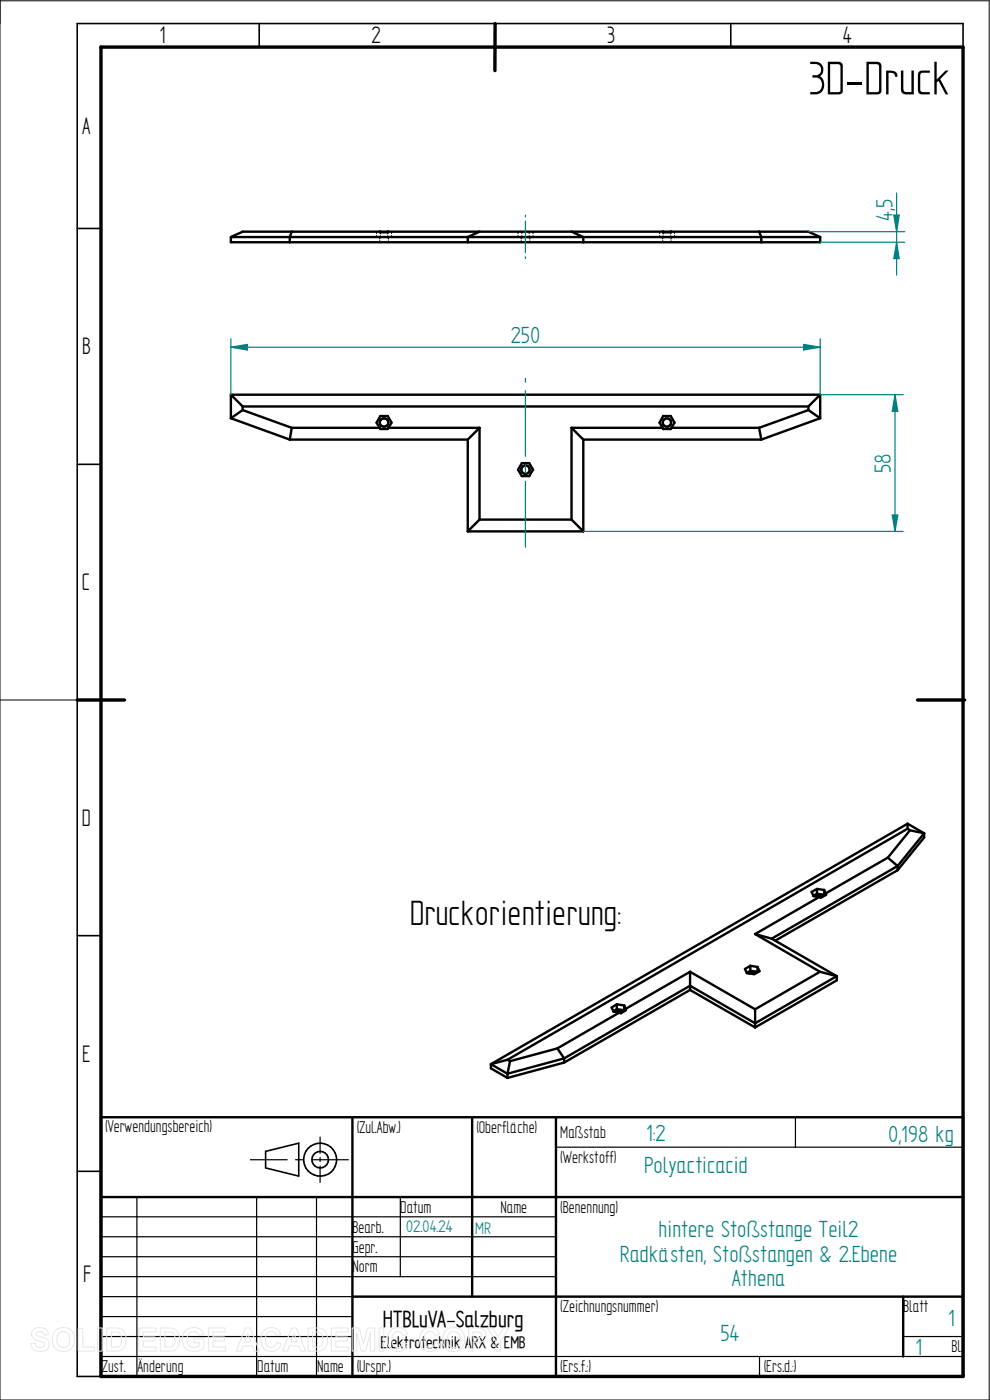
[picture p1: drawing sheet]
<svg xmlns="http://www.w3.org/2000/svg" width="210mm" height="297mm" viewBox="0 0 210 297" stroke-linecap="round" stroke-linejoin="round" font-family="sans-serif">
<path d="M0 0v297h209.8v-296.8h-209.8M0 148.5h16.4" fill="none" stroke="#000" stroke-width=".21"/>
<g fill="none" stroke="#000" stroke-width=".34">
<path d="M55 5v5M105 5v5M155 5v5M204.3 10v-5h-187.9v287h5M16.4 48.5h5M16.4 98.5h5M16.4 148.5h5M16.4 198.5h5M16.4 248.5h5M56.3 244.3l7.1-1.8v7l-7.1-1.7z"/>
<circle cx="67.9" cy="246" r="3.5"/>
<circle cx="67.9" cy="246" r="1.76"/>
</g>
<path d="M21.4 10h182.9v282h-182.9zM105 5v10M16.4 148.5h10M194.6 148.5h10" fill="none" stroke="#000" stroke-width=".72"/>
<g fill="none" stroke="#000" stroke-width=".51">
<path d="M49 50.3v1.1h125v-1.1M49 50.3l2.5-1.2h120l2.5 1.2M49 50.3h125M61.9 49.1l-.4 1.2v1.1M80.5 49.1l.2 .2M80.7 49.1v.2M80.7 49.3h1.6M82.3 49.1v.2M82.4 49.1l-.1 .2M101.7 49.1l-2.5 1.2v1.1M121.2 49.1l2.5 1.2v1.1M140.5 49.1l.2 .2"/>
<path d="M140.7 49.1v.2M140.7 49.3h1.6M142.3 49.1v.2M142.5 49.1l-.2 .2M161 49.1l.5 1.2v1.1M49 83.7v5M49 83.7h125M49 88.7l12.5 4.6M49 83.7l2.5 2.5M51.5 87l10.4 3.8M51.5 86.2v.8M51.5 86.2h120"/>
<path d="M51.5 87l-2.5 1.7M61.5 93.3h37.7M61.9 90.8h18.6M61.9 90.8l-.4 2.5M80.5 90.8l-.6-1.1 .8-1.4h1.6l.8 1.4-.7 1.1M80.5 90.8l.2 .2h1.6l.1-.2M82.4 90.8h19.3M99.2 93.3v19.4M101.7 90.8v19.4M101.7 90.8l-2.5 2.5M110.7 98.3h1.6l.8 1.4-.8 1.3h-1.6l-.8-1.3zM121.2 90.8h19.3"/>
<path d="M121.2 90.8v19.4M121.2 90.8l2.5 2.5M123.7 93.3v19.4M123.7 93.3h37.8M140.5 90.8l-.6-1.1 .8-1.4h1.6l.8 1.4-.6 1.1M140.5 90.8l.2 .2h1.6l.2-.2M142.5 90.8h18.5M161 90.8l.5 2.5M171.5 86.2v.8M171.5 87l-10.5 3.8M171.5 87l2.5 1.7M174 83.7v5"/>
<path d="M174 88.7l-12.5 4.6M174 83.7l-2.5 2.5M99.2 112.7h24.5M101.7 110.2h19.5M101.7 110.2l-2.5 2.5M121.2 110.2l2.5 2.5M192.5 175.8l-84.8 49M192.5 175.8l.5 .3M192.5 174.8l3.5 2M192.5 174.8l-88.4 51M192.5 174.8v1M193 176.1l-4.7 5.8"/>
<path d="M193 176.1l3 .7M196 176.8v.9l-5.6 6.9M196 176.8l-5.6 6.9M160.2 198.2l13.7 8M160.2 198.2l3.5 .9M163.7 199.1l13.8 8M173 190.2l.9-.2 .6 .2M173.3 188.6l-1.1 .6 .4 .9 1.2 .2M173.3 188.6l1.5 .2M173.3 189.6l-.7 .4M173.3 189.6l1.5 .2M173.3 188.6v1"/>
<path d="M173.8 190.3l-13.6 7.9M174.8 189.8l.1 .2M174.8 188.8v1M174.8 188.8l.4 .7M175.2 189.5l.1 .3-1.2 .7-.3-.2M188.3 181.9l-13.1 7.6M188.3 181.9l2.1 1.8M190.4 184.6l-25.9 15M190.4 183.7v.9M190.4 183.7l-26.7 15.4M130.6 214.7a1.33 1.33 0 0 1 1.5 0M130.9 213.1l-1.1 .6 .4 .9 1.2 .2"/>
<path d="M130.9 213.1l1.5 .2M130.9 214.1l1.5 .2M130.9 213.1v1M130.9 214.1l-.8 .4M131.4 214.8l-13.2 7.6M132.4 214.3l.1 .2M132.4 213.3v1M132.4 213.3l.3 .7M132.7 214l.1 .3-1.1 .7-.3-.2M146.4 210l-26.7 15.4M146.4 210l13.8 8M146.4 206.2v3.8"/>
<path d="M146.4 206.2l-13.7 7.8M146.4 206.2l13.8 7.9M158.8 206.5a1.33 1.33 0 0 1 1.5 0M159.2 204.9l-1.2 .7 .5 .9 1.5 .2 1.1-.7-.4-.9M159.2 204.9l1.5 .2M159.2 206l-.8 .4M159.2 206l1.5 .2M159.2 204.9v1.1M160.2 214.1v3.9M160.7 206.2h.1M160.7 205.1v1.1M173.9 206.2l-13.7 7.9"/>
<path d="M173.9 206.2l3.6 .9M177.5 207.1v.9l-17.3 10M177.5 207.1l-17.3 10-13.8-8-26.7 15.4M21.4 237h182.9v55h-182.9zM74.8 237v55M100.2 237v38.1M104.1 225.8v.9l3.6 2M104.1 225.8l3.6 2M107.7 224.8l.5 .3M107.7 227.8v.9M107.7 224.8l-3.6 1M108.2 225.1l-.5 2.7"/>
<path d="M117.9 237v55M118.2 222.4l-10 2.7M118.2 222.4l1.5 2.1M119.7 225.4l-12 3.3M119.7 224.5v.9M119.7 224.5l-12 3.3M21.4 254h182.9M74.8 275.1h129.5M191.6 275.1v12.7"/>
<circle cx="81.5" cy="89.6" r=".9"/>
<circle cx="111.5" cy="99.6" r=".91"/>
<circle cx="141.5" cy="89.6" r=".89"/>
</g>
<g fill="none" stroke="#000" stroke-width=".25">
<path d="M79.9 50v.4h.2M79.9 49.1v.4M80.4 50.4h.8M80.6 50.4v.3M80.6 51.1v.3M80.7 49.3v.3M80.7 50v.4M81.7 50.4h.8M82.3 49.3v.3M82.3 50v.4M82.4 50.4v.3M82.4 51.1v.3"/>
<path d="M83.1 50v.4h-.3M83.1 49.1v.4M109.9 50v.4h.2M109.9 49.1v.4M110.4 50.4h.8M110.6 50.4v.3M110.6 51.1v.3M110.7 49.1v.4M110.7 50v.4M111.8 50.4h.7M112.3 49.1v.4M112.3 50v.4"/>
<path d="M112.4 50.4v.3M112.4 51.1v.3M113.1 50v.4h-.3M113.1 49.1v.4M139.9 49.1v.4M139.9 50v.4h.2M140.4 50.4h.8M140.6 50.4v.3M140.6 51.1v.3M140.7 49.3v.3M140.7 50v.4M141.7 50.4h.8"/>
<path d="M142.3 49.3v.3M142.3 50v.4M142.4 50.4v.3M142.4 51.1v.3M143.1 50v.4h-.3M143.1 49.1v.4M168.7 237v6.4M21.4 258.1h96.5M29 254v38M53.1 246h7.8M54.4 254v38M62.7 246h1.7"/>
<path d="M66.2 246h7.7M67.1 254v38M67.9 241.2v3.5M67.9 245.6v.8M67.9 247.4v3.5M84.9 254v16.8M117.9 243.4h86.4M21.4 270.8h96.5M21.4 266.6h96.5M21.4 262.4h96.5M21.4 275.1h53.4M21.4 279.3h53.4"/>
<path d="M21.4 287.8h182.9M21.4 283.5h53.4M161.1 287.8v4.2M191.6 283.5h12.7"/>
</g>
<path d="M171.5 49.1h20.4M174 51.4h17.9M190.2 51.4l.6 3.5h-1.2z" fill="none" stroke="#008080" stroke-width=".25"/>
<path d="M190.2 51.4l.6 3.5h-1.2z" fill="#008080"/>
<path d="M189.6 45.6h1.2l-.6 3.5z" fill="none" stroke="#008080" stroke-width=".25"/>
<path d="M189.6 45.6h1.2l-.6 3.5z" fill="#008080"/>
<path d="M190.2 40.9v17.5M49 71.9v11.8M49 73.7l3.5-.6v1.2zM174 71.9v11.8" fill="none" stroke="#008080" stroke-width=".25"/>
<path d="M49 73.7l3.5-.6v1.2z" fill="#008080"/>
<path d="M170.5 73.1l3.5 .6-3.5 .6z" fill="none" stroke="#008080" stroke-width=".25"/>
<path d="M170.5 73.1l3.5 .6-3.5 .6z" fill="#008080"/>
<path d="M49 73.7h125M174 83.7h17.6M123.7 112.7h67.9M189.3 109.3h1.2l-.6 3.4z" fill="none" stroke="#008080" stroke-width=".25"/>
<path d="M189.3 109.3h1.2l-.6 3.4z" fill="#008080"/>
<path d="M189.9 83.7l.6 3.5h-1.2z" fill="none" stroke="#008080" stroke-width=".25"/>
<path d="M189.9 83.7l.6 3.5h-1.2z" fill="#008080"/>
<path d="M111.5 45.6v.4M111.5 46.9v6.7M111.5 54.5v.4M111.5 80.3v.8M111.5 82.9v13.9M111.5 98.6v1.7M189.9 83.7v29M111.5 102.1v14" fill="none" stroke="#008080" stroke-width=".25"/>
<g fill="none" stroke="#e6e6e6" stroke-width=".21">
<path d="M7.1 282.1a2.02 2.02 0 0 1 3.1 .7l.1 .4h-.9a.9 .9 0 0 0-.8-.7 .9 .9 0 0 0-.9 .5l.1 .3 .5 .2a2.15 2.15 0 0 1 2.1 1.4 1.72 1.72 0 0 1-2.3 1.8l-.7-.2-.7-.7-.2-.8 1-.1a1.06 1.06 0 0 0 .9 1 1.06 1.06 0 0 0 1.1-.7 1.66 1.66 0 0 0-1.6-.8 1.37 1.37 0 0 1-.8-2.3zM11.8 282.3a2.46 2.46 0 0 1 3.1-.2 2.46 2.46 0 0 1 .8 3 2.4 2.4 0 0 1-3.1 1.5 2.4 2.4 0 0 1-1.5-3.1l.2-.5zM12.4 282.9a1.39 1.39 0 0 1 1.7-.3 1.39 1.39 0 0 1 .7 1.6 1.41 1.41 0 0 1-1.4 1.7 1.41 1.41 0 0 1-1.3-1.7l.1-.8zM16.6 281.8h1v4h2.4v.8h-3.4zM20.7 281.7h1v4.9h-1zM22.6 281.7h1.9a2.2 2.2 0 0 1 2.2 2.8 2.02 2.02 0 0 1-2.2 2.1h-1.9zM23.6 282.6a1.8 1.8 0 0 1 2 .5 2.09 2.09 0 0 1-.4 2.6l-1.6 .1zM29.5 281.7h3.6v.9h-2.7v1h2.5v.9h-2.5v1.3h2.7v.8h-3.6zM34 281.7h1.8a2.2 2.2 0 0 1 2.3 2.8 2.02 2.02 0 0 1-2.2 2.1h-1.9zM35 282.6a1.8 1.8 0 0 1 1.9 .5 2.09 2.09 0 0 1-.4 2.6l-1.5 .1zM39.4 282.3a2.33 2.33 0 0 1 3.8 .8l-1 .2a1.37 1.37 0 0 0-1.6-.7 1.37 1.37 0 0 0-.9 1.5 1.56 1.56 0 0 0 .8 1.6 1.56 1.56 0 0 0 1.8-.2v-.6h-1.2v-.9h2.2v2a2.65 2.65 0 0 1-3.1 .5 2.65 2.65 0 0 1-1.5-2.7l.3-1zM44.2 281.7h3.6v.9h-2.6v1h2.4v.9h-2.4v1.3h2.7v.8h-3.7z"/>
<path d="M52 281.7h1.1l1.9 4.9h-1l-.4-1.1h-2l-.4 1.1h-1.1zM52.6 282.9l.6 1.8h-1.3zM56 282.3a2.12 2.12 0 0 1 3.6 .8l-1 .2a1.24 1.24 0 0 0-1.6-.7 1.24 1.24 0 0 0-.7 1.6 1.28 1.28 0 0 0 .4 1.4 1.28 1.28 0 0 0 1.6 0l.4-.8 .9 .3a2.19 2.19 0 0 1-2.5 1.6 2.19 2.19 0 0 1-1.8-2.5l.1-.9zM61.9 281.7h1l2 4.9h-1.1l-.4-1.1h-2l-.4 1.1h-1.1zM62.4 282.9l.7 1.8h-1.4zM65.4 281.7h1.8a2.2 2.2 0 0 1 2.3 2.8 2.02 2.02 0 0 1-2.3 2.1h-1.8zM66.3 282.6a1.8 1.8 0 0 1 2 .5 2.09 2.09 0 0 1-.4 2.6l-1.6 .1zM70.3 281.7h3.6v.9h-2.7v1h2.5v.9h-2.5v1.3h2.8v.8h-3.7zM74.7 281.7h1.5l.9 3.4 .9-3.4h1.5v4.9h-.9l-.1-3.8-.9 3.8h-1l-.9-3.8-.1 3.8h-.9zM80.4 281.7h1v4.9h-1zM82.8 282.3a2.12 2.12 0 0 1 3.6 .8l-.9 .2a1.24 1.24 0 0 0-1.6-.7 1.24 1.24 0 0 0-.8 1.6 1.28 1.28 0 0 0 .5 1.4 1.28 1.28 0 0 0 1.5 0l.4-.8 .9 .3a2.19 2.19 0 0 1-2.5 1.6 2.19 2.19 0 0 1-1.7-2.5l.1-.9zM89.6 282.3a2.12 2.12 0 0 1 3.6 .8l-.9 .2a1.24 1.24 0 0 0-1.6-.7 1.24 1.24 0 0 0-.7 1.6 1.28 1.28 0 0 0 .4 1.4 1.28 1.28 0 0 0 1.5 0l.4-.8 1 .3a2.19 2.19 0 0 1-2.6 1.6 2.19 2.19 0 0 1-1.7-2.5l.1-.9z"/>
<path d="M94.6 282.3a2.46 2.46 0 0 1 3.1-.2 2.46 2.46 0 0 1 .8 3 2.4 2.4 0 0 1-3.1 1.5 2.4 2.4 0 0 1-1.4-3.1l.1-.5zM95.2 282.9a1.39 1.39 0 0 1 1.7-.3 1.39 1.39 0 0 1 .7 1.6 1.41 1.41 0 0 1-1.3 1.7 1.41 1.41 0 0 1-1.4-1.7l.1-.8zM99.4 281.7h1.6a1.61 1.61 0 0 1 2.1 1.5 1.62 1.62 0 0 1-2.1 1.6h-.6v1.8h-1zM100.4 282.6a1.62 1.62 0 0 1 1.7 .3 .7 .7 0 0 1-.1 .8 .7 .7 0 0 1-.7 .2h-.9zM103.4 281.7h1.1l1.2 2 1.1-2h1.2l-1.8 2.9v2h-1v-2z"/>
</g>
<text font-size="11.3" x="171.5" y="20">3D-Druck</text>
<text font-size="8.4" x="86.9" y="196.3">Druckorientierung:</text>
<g font-size="5.7">
<text x="33.8" y="9.2">1</text>
<text x="78.8" y="9.2">2</text>
<text x="128.8" y="9.2">3</text>
<text x="178.8" y="9.2">4</text>
<text x="17.4" y="28.4">A</text>
<text x="17.4" y="75.2">B</text>
<text x="17.4" y="125.2">C</text>
<text x="17.4" y="175.2">D</text>
<text x="17.4" y="225.2">E</text>
<text x="17.6" y="271.9">F</text>
</g>
<g font-size="5.6" fill="#008080">
<text x="189.3" y="46.9" transform="rotate(-90 189.3 46.9)">4,5</text>
<text x="108.4" y="72.8">250</text>
<text x="189" y="100.4" transform="rotate(-90 189 100.4)">58</text>
<text x="137.1" y="242">1:2</text>
<text x="188.5" y="242.2">0,198 kg</text>
<text x="136.7" y="248.8">Polyacticacid</text>
<text x="139.7" y="262.4">hintere Stoßstange Teil2</text>
<text x="131.5" y="267.6">Radkästen, Stoßstangen &amp; 2.Ebene</text>
<text x="155.3" y="272.9">Athena</text>
<text x="201.2" y="281.3">1</text>
<text x="152.8" y="284.6">54</text>
<text x="194.2" y="287.4">1</text>
</g>
<text font-size="5.5" x="81.2" y="281.5">HTBLuVA-Salzburg</text>
<g font-size="4.1">
<text x="22.3" y="240.2">(Verwendungsbereich)</text>
<text x="75.7" y="240.4">(Zul.Abw.)</text>
<text x="101.1" y="240.4">(Oberfläche)</text>
<text x="118.8" y="241.4">Maßstab</text>
<text x="118.8" y="246.7">(Werkstoff)</text>
<text x="84.9" y="257.3">Datum</text>
<text x="106.2" y="257.3">Name</text>
<text x="118.8" y="257.3">(Benennung)</text>
<text x="74.8" y="261.5">Bearb.</text>
<text x="74.8" y="265.7">Gepr.</text>
<text x="74.8" y="270">Norm</text>
<text x="118.8" y="278.4">(Zeichnungsnummer)</text>
<text x="191.6" y="278.4">Blatt</text>
<text x="201.8" y="286.9">Bl.</text>
<text x="21.6" y="291.1">Zust.</text>
<text x="29.2" y="291.1">Änderung</text>
<text x="54.6" y="291.1">Datum</text>
<text x="67.3" y="291.1">Name</text>
<text x="75.7" y="291.1">(Urspr.)</text>
<text x="118.8" y="291.1">(Ers.f.:)</text>
<text x="162" y="291.1">(Ers.d.:)</text>
</g>
<g font-size="4" fill="#008080">
<text x="86.2" y="261.5">02.04.24</text>
<text x="100.8" y="261.7">MR</text>
</g>
<text font-size="4" x="80.7" y="286">Elektrotechnik ARX &amp; EMB</text>
</svg>
